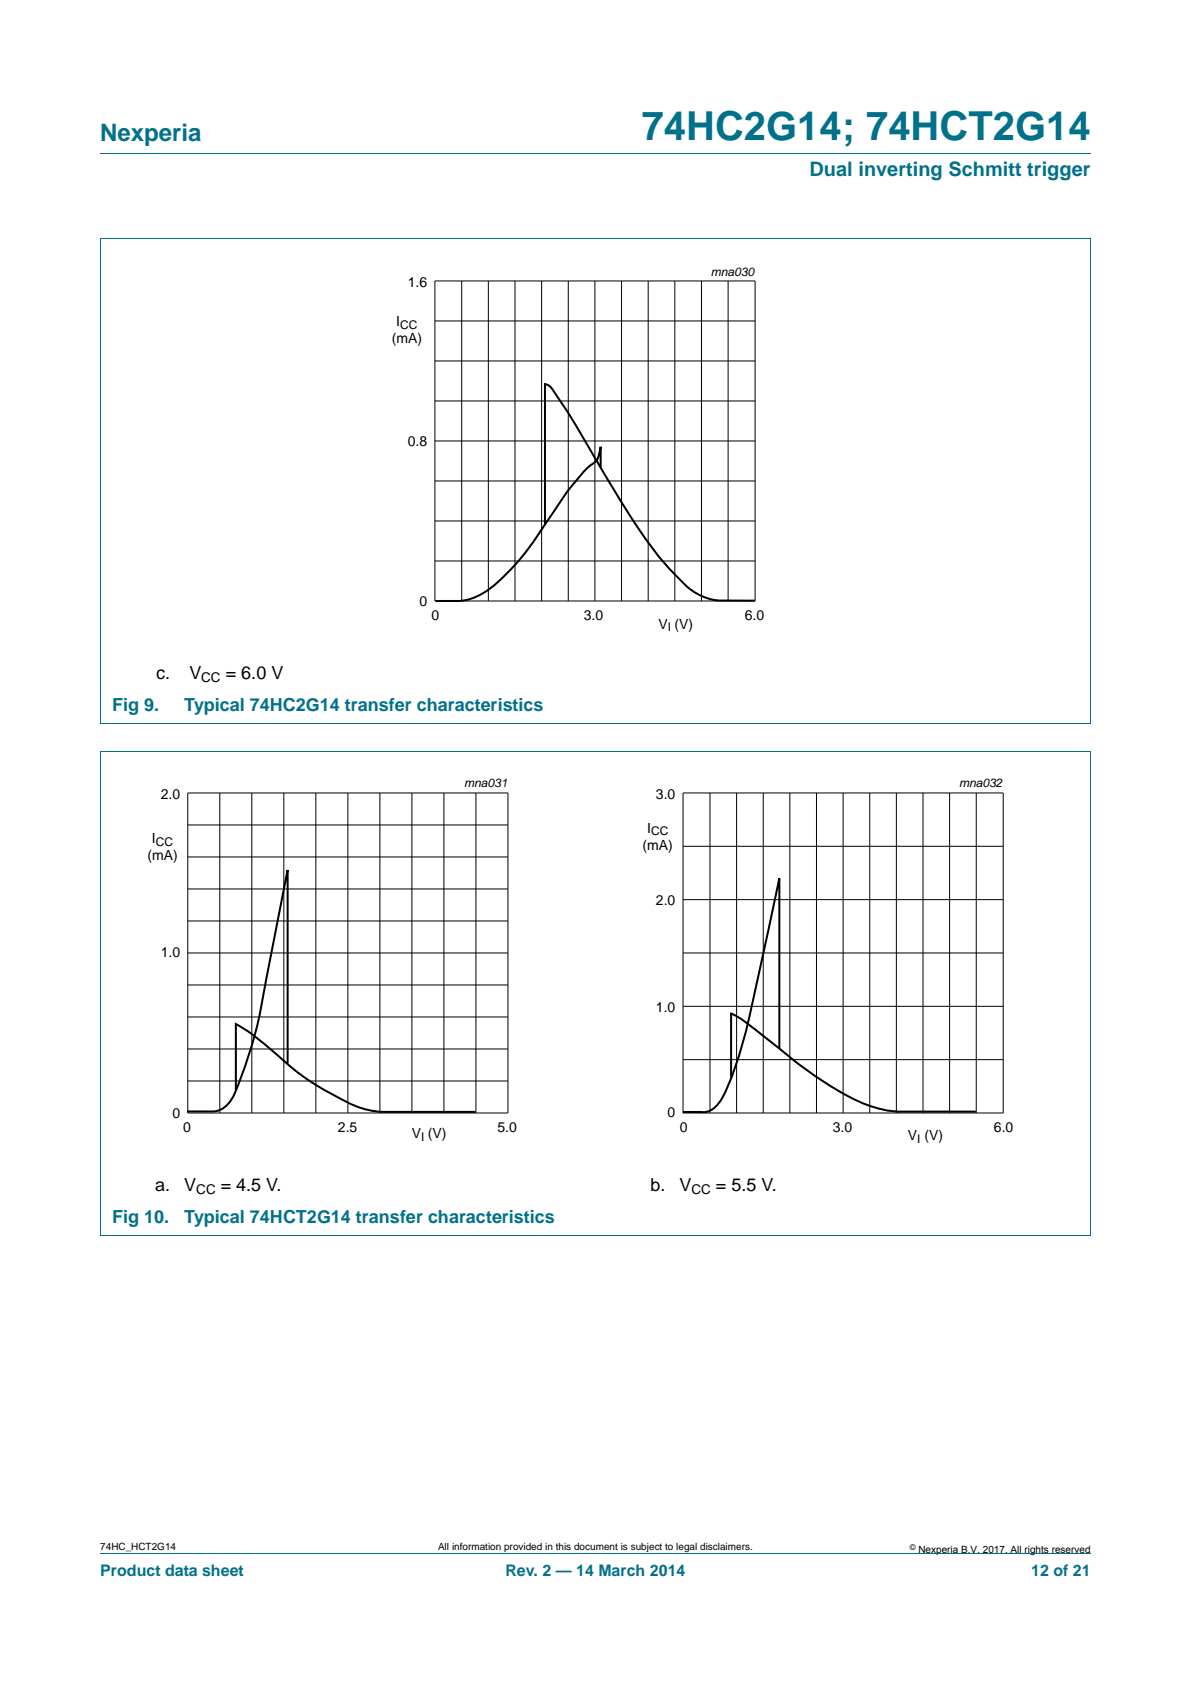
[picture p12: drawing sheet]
<svg xmlns="http://www.w3.org/2000/svg" width="210mm" height="297mm" viewBox="0 0 210 297" stroke-linecap="round" stroke-linejoin="round" font-family="sans-serif">
<path d="M17.7 27h174.6M17.6 42.2h174.7M17.7 42.2v85.3M192.3 42.2v85.3M17.6 127.5h174.7M17.6 132.5h174.7M17.7 132.5v85.3M192.3 132.5v85.3M17.6 217.9h174.7M17.7 273.9h174.6" fill="none" stroke="#00718a" stroke-width=".18"/>
<path d="M64.1 46.7h81.8v66.4h-81.8zM20.4 137h81.9v66.4h-81.9zM107.7 137h81.9v66.4h-81.9z" fill="none" stroke="#fff" stroke-width=".18"/>
<g fill="none" stroke="#000" stroke-width=".18">
<path d="M76.7 49.6h56.4v56.4h-56.4zM76.7 56.6h56.4M81.4 49.6v56.4M86.1 49.6v56.4M90.8 49.6v56.4M95.5 49.6v56.4M100.2 49.6v56.4M104.9 49.6v56.4M109.6 49.6v56.4M114.3 49.6v56.4M119 49.6v56.4M123.7 49.6v56.4"/>
<path d="M128.4 49.6v56.4M76.7 77.8h56.4M76.7 63.7h56.4M76.7 70.7h56.4M76.7 84.8h56.4M76.7 91.9h56.4M76.7 99h56.4M33.1 139.9h56.5v56.4h-56.5zM38.8 139.9v56.4M44.4 139.9v56.4M50 139.9v56.4M55.7 139.9v56.4"/>
<path d="M61.3 139.9v56.4M67 139.9v56.4M72.6 139.9v56.4M78.3 139.9v56.4M83.9 139.9v56.4M120.4 139.9h56.5v56.4h-56.5zM125.2 139.9v56.4M129.9 139.9v56.4M134.6 139.9v56.4M139.3 139.9v56.4M144 139.9v56.4M148.6 139.9v56.4"/>
<path d="M153.3 139.9v56.4M158 139.9v56.4M162.7 139.9v56.4M167.4 139.9v56.4M172.1 139.9v56.4M33.1 156.8h56.5M33.1 151.2h56.5M33.1 145.5h56.5M120.4 149.3h56.5M120.4 158.7h56.5M33.1 173.7h56.5M33.1 179.4h56.5"/>
<path d="M33.1 162.4h56.5M33.1 168.1h56.5M120.4 168.1h56.5M120.4 177.5h56.5M33.1 185h56.5M33.1 190.7h56.5M120.4 186.9h56.5"/>
</g>
<path d="M96.1 92.6v-24.9a2.54 2.54 0 0 1 1.8 1.7l2.3 3.4a511.6 511.6 0 0 0 13.2 21.6 48.2 48.2 0 0 0 8.5 9.7 10.1 10.1 0 0 0 7.2 1.8l4 .1M105.9 82.4v-3.6a3.8 3.8 0 0 1-1.9 3.4 45.8 45.8 0 0 0-7.1 9.1l-1.1 1.6a43.6 43.6 0 0 1-9.3 10.8 10.3 10.3 0 0 1-7.9 2.3h-1.8M41.6 192.2v-11.6l2.4 1.5 3 2.4a58.9 58.9 0 0 0 9.3 7.2l1 .6a29.1 29.1 0 0 0 8.2 3.6l2 .2h16.3M50.7 187.5v-34l-3.7 18.8a87.1 87.1 0 0 1-3.6 15.1l-1.3 3.6a10.5 10.5 0 0 1-2.5 4.3 4 4 0 0 1-3.1 .7h-3.5M128.9 190.1v-11.3a13.1 13.1 0 0 1 3.9 2.5l5.2 4.1a60.4 60.4 0 0 0 14.9 9.5 14.6 14.6 0 0 0 5.9 1.2h13.2M137.4 184.9v-30l-3.8 18a102.6 102.6 0 0 1-5.2 18.4l-.3 .9a6.6 6.6 0 0 1-3.2 3.8l-.9 .2-3.6-.1" fill="none" stroke="#000" stroke-width=".35"/>
<text font-size="7" fill="#00718a" x="113.1" y="24.6">74HC2G14; 74HCT2G14</text>
<text font-size="4.2" fill="#00718a" x="17.7" y="24.9">Nexperia</text>
<text font-size="3.5" fill="#00718a" x="142.7" y="31.1">Dual inverting Schmitt trigger</text>
<g font-size="3.2">
<text x="27.6" y="119.8">c.</text>
<text x="33.4" y="119.8">V</text>
<text x="39.8" y="119.8">= 6.0 V</text>
<text x="27.4" y="210.1">a.</text>
<text x="32.5" y="210.1">V</text>
<text x="38.9" y="210.1">= 4.5 V.</text>
<text x="114.7" y="210.1">b.</text>
<text x="119.8" y="210.1">V</text>
<text x="126.2" y="210.1">= 5.5 V.</text>
</g>
<g font-size="3.2" fill="#00718a">
<text x="19.8" y="125.4">Fig 9.</text>
<text x="32.5" y="125.4">Typical 74HC2G14 transfer characteristics</text>
<text x="19.8" y="215.7">Fig 10.</text>
<text x="32.5" y="215.7">Typical 74HCT2G14 transfer characteristics</text>
</g>
<g font-size="2.8" fill="#00718a">
<text x="17.7" y="277.9">Product data sheet</text>
<text x="89.1" y="277.9">Rev. 2 — 14 March 2014</text>
<text x="181.8" y="277.9">12 of 21</text>
</g>
<g font-size="2.5">
<text x="71.9" y="50.7">1.6</text>
<text x="69.9" y="57.5">I</text>
<text x="69.1" y="60.5">(mA)</text>
<text x="71.9" y="78.7">0.8</text>
<text x="74" y="106.9">0</text>
<text x="76.1" y="109.4">0</text>
<text x="102.9" y="109.4">3.0</text>
<text x="116.1" y="110.9">V (V)</text>
<text x="131.3" y="109.4">6.0</text>
<text x="28.3" y="141">2.0</text>
<text x="115.6" y="141">3.0</text>
<text x="26.8" y="148.7">I</text>
<text x="113.3" y="149.9">(mA)</text>
<text x="114.1" y="146.9">I</text>
<text x="26" y="151.7">(mA)</text>
<text x="115.6" y="159.6">2.0</text>
<text x="28.3" y="168.9">1.0</text>
<text x="115.6" y="178.5">1.0</text>
<text x="30.4" y="197.2">0</text>
<text x="117.7" y="197">0</text>
<text x="32.3" y="199.7">0</text>
<text x="59.6" y="199.7">2.5</text>
<text x="72.6" y="200.8">V (V)</text>
<text x="87.7" y="199.7">5.0</text>
<text x="119.8" y="199.7">0</text>
<text x="146.8" y="199.7">3.0</text>
<text x="160.1" y="201.1">V (V)</text>
<text x="175.2" y="199.7">6.0</text>
</g>
<g font-size="2.4">
<text x="35.5" y="120.3">CC</text>
<text x="34.6" y="210.7">CC</text>
<text x="121.9" y="210.7">CC</text>
</g>
<g font-size="2.1">
<text x="125.3" y="48.7">mna030</text>
<text x="70.6" y="58">CC</text>
<text x="117.8" y="111.4">I</text>
<text x="81.8" y="138.9">mna031</text>
<text x="169.1" y="138.9">mna032</text>
<text x="27.5" y="149.2">CC</text>
<text x="114.8" y="147.4">CC</text>
<text x="74.3" y="201.3">I</text>
<text x="161.7" y="201.6">I</text>
</g>
<g font-size="1.8">
<text x="17.7" y="273.3">74HC_HCT2G14</text>
<text x="77.2" y="273.3">All information provided in this document is subject to legal disclaimers.</text>
<text x="161.9" y="273.9">Nexperia B.V. 2017. All rights reserved</text>
</g>
<text font-size="1.4" x="160.4" y="273.4">©</text>
</svg>
